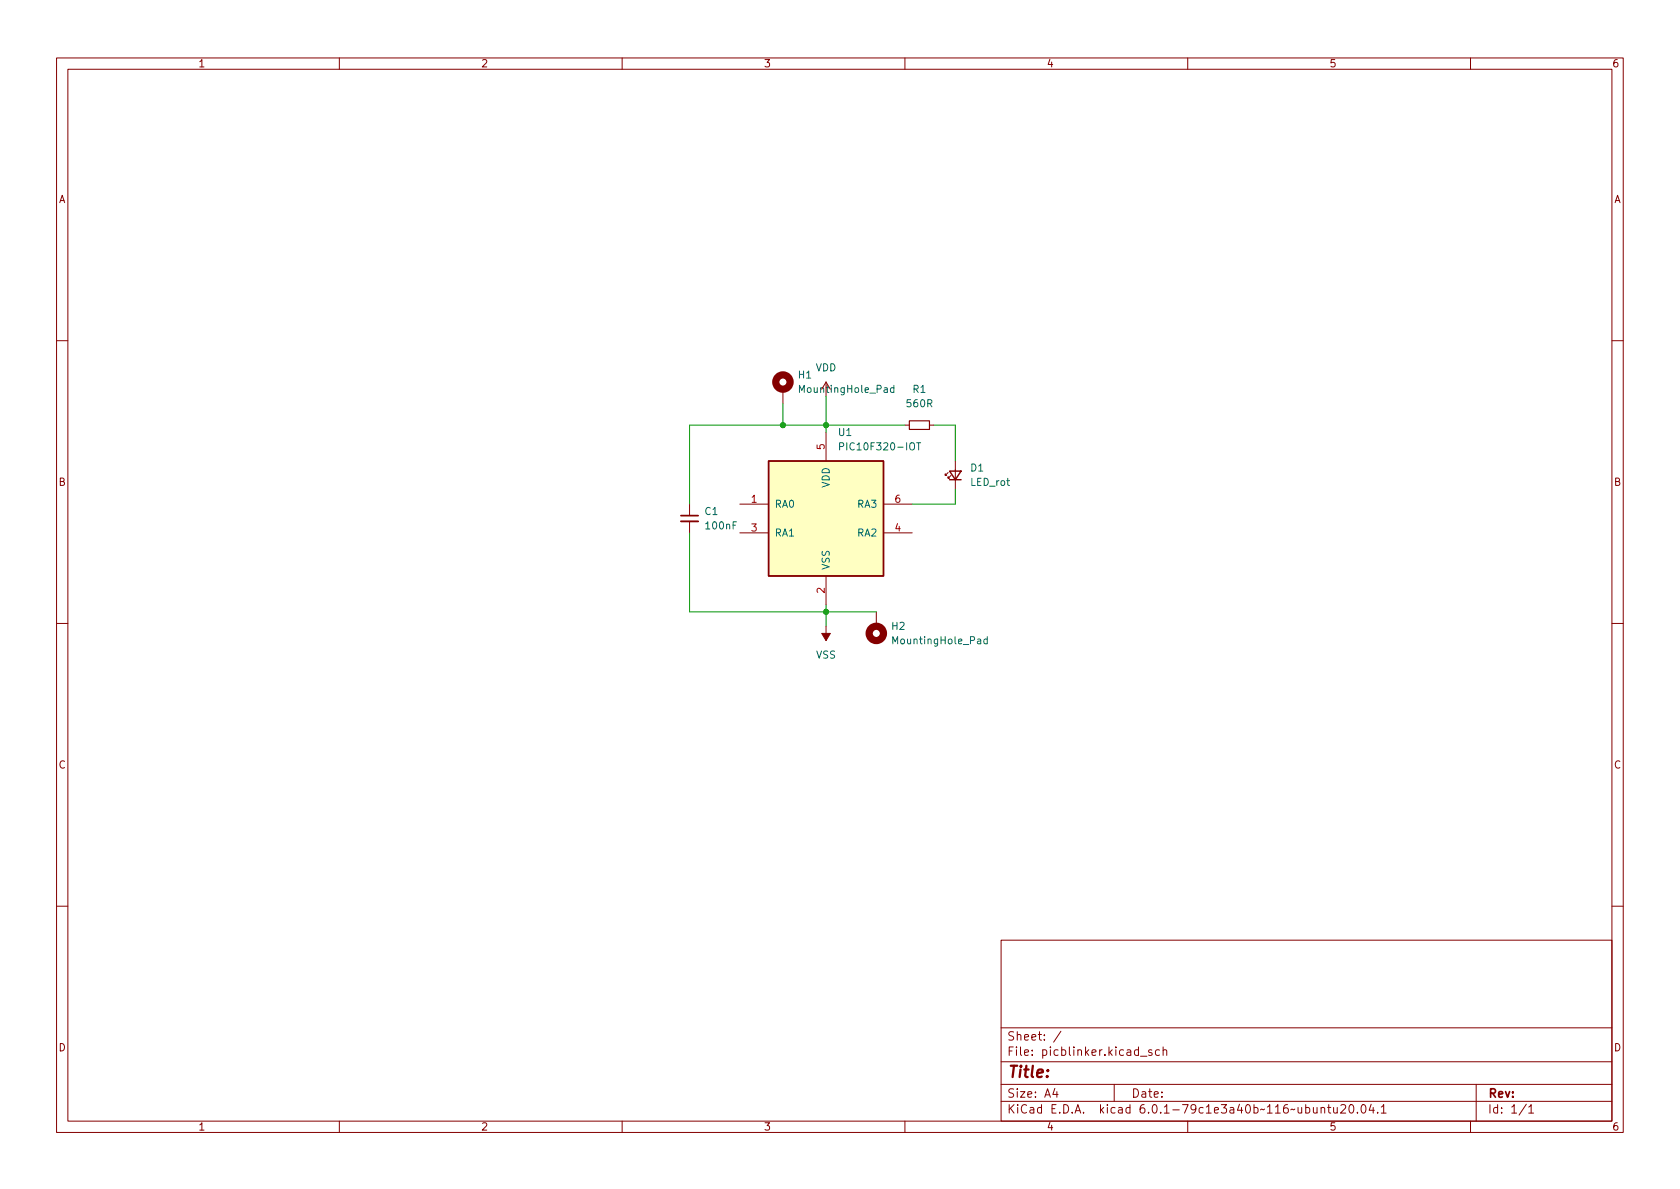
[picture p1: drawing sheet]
<svg xmlns="http://www.w3.org/2000/svg" width="297mm" height="210mm" viewBox="0 0 297 210" stroke-linecap="round" stroke-linejoin="round" font-family="sans-serif">
<g fill="none" stroke="#840000" stroke-width=".18">
<path d="M10 10.2h277v190.1h-277zM12 12.2h273v186.1h-273zM60 10.2v2M110 10.2v2M160 10.2v2M210 10.2v2M260 10.2v2M10 60.2h2M138.4 68.8v2.6M146 67.6v2.5M146 76.4v5.1M146 67.6l-.7 1.2"/>
<path d="M146 67.6l.8 1.2M160 75.2h.8M164.3 75.2h.8M285 60.2h2M121.9 89.1v2.1M121.9 92.2v2M130.8 89.1h5.1M130.8 94.2h5.1M156.2 89.1h5.1M156.2 94.2h5.1M167.6 83.6l-.5 .5v-.3v.3h.3M168.1 84.1l-.5 .5v-.3v.3h.3"/>
<path d="M168.9 81.5v5.1M10 110.2h2M146 101.8v5.1M146 110.7v2.6M154.9 108.2v2.5M285 110.2h2M10 160.2h2M177 166.3h108v32h-108zM285 160.2h2M60 198.3v2M110 198.3v2M160 198.3v2"/>
<path d="M177 194.8h108M177 191.8h108M177 187.8h108M177 181.8h108M186.5 192.5l-.4 1h1M186.9 193v1M187.6 182.4l-1.3 1.9M197 191.8v3M201.6 186.8h1.2M203.6 185.7l-.3-.1-.2 .2v.3l.5 .1v.4h-.5M205 185.7l-.4-.1-.3 .3v.4l.1 .3h.6M205.6 185.8l.3-.2 .3 .1 .1 .9"/>
<path d="M205.6 185.1v1.5M210 198.3v2M233.6 196l.2-.2 .3 .1 .1 .9M233.6 195.8v1M234.7 195.8h.6M234.9 195.3v1.3l.4 .2M235.8 195.8l.1 1h.3l.2-.1M236.4 195.8v1M237.1 195.5l.5-.2 .3 .2v.3l-.9 1h.9M238.7 195.4l.2-.1a.81 .81 0 0 1 .5 .7 .81 .81 0 0 1-.3 .8h-.1a.81 .81 0 0 1-.6-.6 .81 .81 0 0 1 .3-.8zM240 196.7v.1M240.8 195.5l.2-.2a.81 .81 0 0 1 .6 .7 .81 .81 0 0 1-.3 .8h-.2a.81 .81 0 0 1-.3-1.3z"/>
<path d="M242.4 195.3l-.3 1h.9M242.8 195.8v1M243.6 196.7v.1M244.2 195.8l.4-.5v1.5M244.2 196.8h.9M260 198.3v2M261 191.8v6.5M269.9 195.3l-1.3 1.9M270.3 195.8l.4-.5v1.5M270.3 196.8h.9"/>
</g>
<g fill="none" stroke="#840000" stroke-width="1.3">
<circle cx="138.4" cy="67.6" r="1.27"/>
<circle cx="154.9" cy="112" r="1.27"/>
</g>
<path d="M148.5 79l.6-.1 .1-.2-.1-.3-.6-.1v1.3M158 68.6h-.3l-.3 .2 .2 .5h.4M158 68.1v1.3M162.1 78.3h.7M162.4 78.3v1.3M174.6 113.1l-.4-.1-.3 .2 .2 .6h.5M174.6 112.6v1.3" fill="none" stroke="#006464" stroke-width=".18"/>
<path d="M135.9 81.5h20.3v20.3h-20.3z" fill="#ffffc2" stroke="#ffffc2" stroke-width=".18"/>
<path d="M135.9 81.5h20.3v20.3h-20.3zM167.9 83.3h2l-1 1.5zM167.9 84.8h2" fill="none" stroke="#840000" stroke-width=".25"/>
<path d="M145.3 112h1.5l-.8 1.3z" fill="#840000" stroke="#840000" stroke-width=".18"/>
<path d="M120.4 92.2h3" fill="none" stroke="#840000" stroke-width=".33"/>
<path d="M120.4 91.2h3" fill="none" stroke="#840000" stroke-width=".3"/>
<path d="M160.8 74.4h3.5v1.5h-3.5z" fill="none" stroke="#840000" stroke-width=".2"/>
<path d="M138.4 71.4v3.8M146 70.1v6.3M160 75.2h-38.1v13.9M165.1 75.2h3.8v6.3M121.9 94.2v14h33M168.9 86.6v2.5h-7.6M146 106.9v3.8" fill="none" stroke="#009600" stroke-width=".18"/>
<g fill="#009600" stroke="#009600" stroke-width=".18">
<circle cx="138.4" cy="75.2" r=".46"/>
<circle cx="146" cy="75.2" r=".46"/>
<circle cx="146" cy="108.2" r=".46"/>
</g>
<text font-size="2.8" fill="#840000" x="178" y="190.6">Title:</text>
<g font-size="2.1" fill="#840000">
<text x="178" y="184">Sheet: /</text>
<text x="178" y="186.7">File: picblinker.kicad_sch</text>
<text x="178" y="196.9">KiCad E.D.A. kicad 6.0.1-79c1e3a40b~116~ubuntu20.04.1</text>
<text x="178" y="194.1">Size: A4</text>
<text x="200" y="194.1">Date:</text>
<text x="263" y="194.1">Rev:</text>
<text x="263" y="196.9">Id: 1/1</text>
</g>
<g font-size="1.8" fill="#840000">
<text x="35" y="11.9">1</text>
<text x="85" y="11.9">2</text>
<text x="135" y="11.9">3</text>
<text x="185" y="11.9">4</text>
<text x="235" y="11.9">5</text>
<text x="285" y="11.9">6</text>
<text x="10.3" y="35.9">A</text>
<text x="285.3" y="35.9">A</text>
<text x="10.3" y="85.9">B</text>
<text x="285.3" y="85.9">B</text>
<text x="10.3" y="135.9">C</text>
<text x="285.3" y="135.9">C</text>
<text x="10.3" y="185.9">D</text>
<text x="285.3" y="185.9">D</text>
<text x="35" y="199.9">1</text>
<text x="85" y="199.9">2</text>
<text x="135" y="199.9">3</text>
<text x="185" y="199.9">4</text>
<text x="235" y="199.9">5</text>
<text x="285" y="199.9">6</text>
</g>
<g font-size="1.8" fill="#006464">
<text x="144.2" y="65.7">VDD</text>
<text x="141.2" y="66.9">H1</text>
<text x="141.7" y="69.5">MountingHole_Pad</text>
<text x="161.4" y="69.5">R1</text>
<text x="148.3" y="77.1">U1</text>
<text x="160.4" y="72">560R</text>
<text x="149.3" y="79.6">PIC10F320-IOT</text>
<text x="171.6" y="83.4">D1</text>
<text x="136.9" y="89.8">RA0</text>
<text x="146.7" y="86.3" transform="rotate(-90 146.7 86.3)">VDD</text>
<text x="151.7" y="89.8">RA3</text>
<text x="171.6" y="85.9">LED_rot</text>
<text x="124.6" y="91.1">C1</text>
<text x="124.9" y="93.6">100nF</text>
<text x="136.9" y="94.9">RA1</text>
<text x="151.7" y="94.9">RA2</text>
<text x="146.7" y="100.8" transform="rotate(-90 146.7 100.8)">VSS</text>
<text x="157.7" y="111.4">H2</text>
<text x="158.2" y="113.9">MountingHole_Pad</text>
<text x="144.3" y="116.5">VSS</text>
</g>
<g font-size="1.8" fill="#a90000">
<text x="145.8" y="79.5" transform="rotate(-90 145.8 79.5)">5</text>
<text x="132.9" y="88.9">1</text>
<text x="158.3" y="88.9">6</text>
<text x="132.9" y="94">3</text>
<text x="158.3" y="94">4</text>
<text x="145.8" y="104.9" transform="rotate(-90 145.8 104.9)">2</text>
</g>
</svg>
